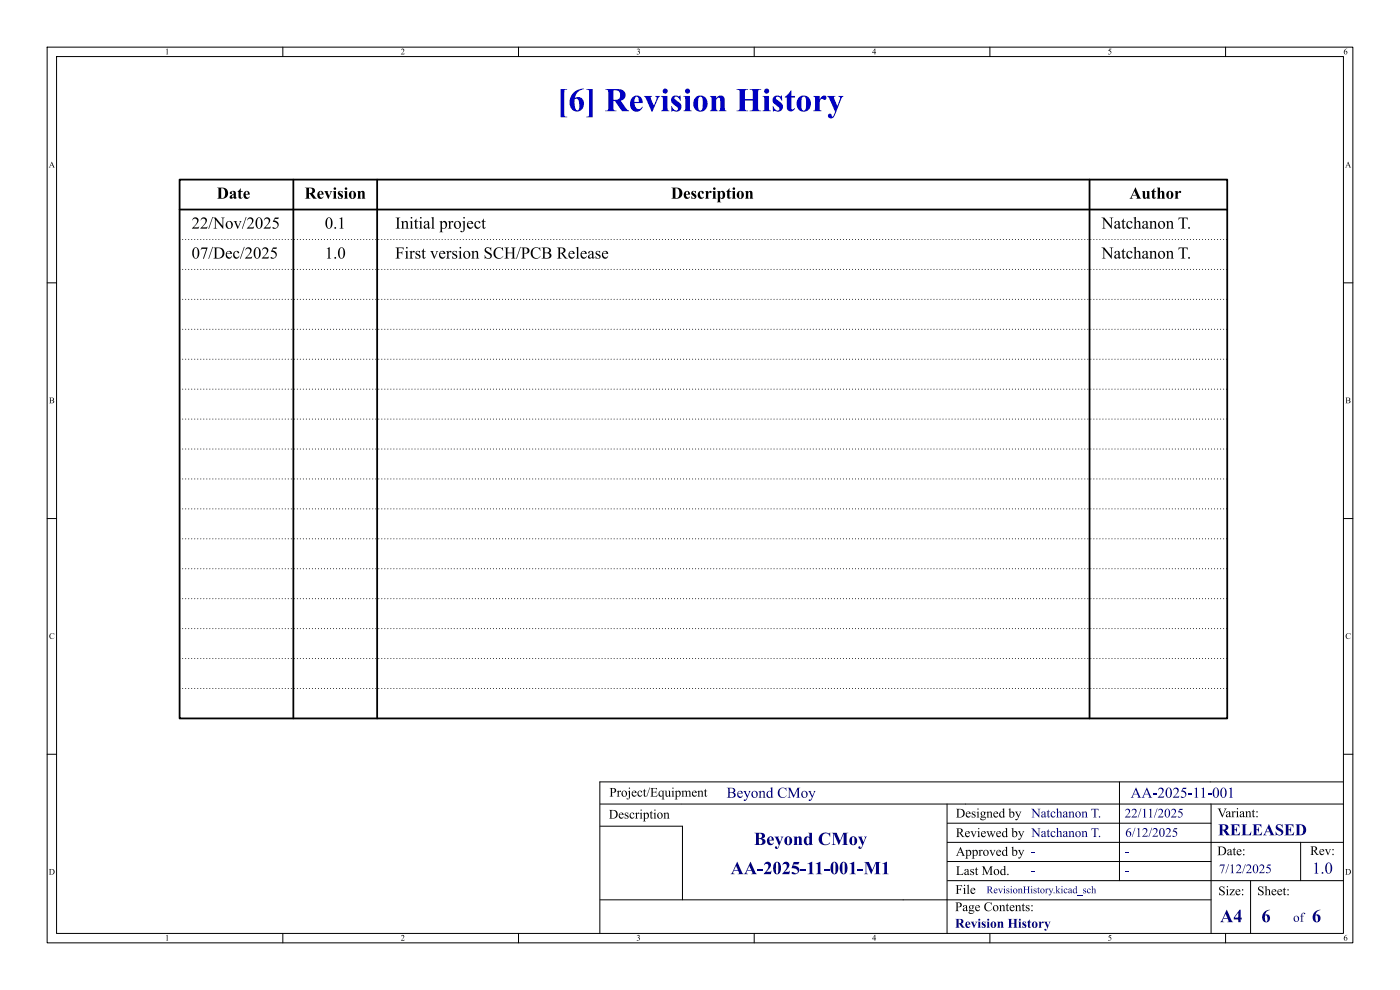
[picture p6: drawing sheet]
<svg xmlns="http://www.w3.org/2000/svg" width="297mm" height="210mm" viewBox="0 0 297 210" stroke-linecap="round" stroke-linejoin="round" font-family="sans-serif">
<g fill="none" stroke="#000" stroke-width=".21">
<path d="M10 10h277v190h-277zM12 12h273v186h-273zM60 10v2M110 10v2M160 10v2M210 10v2M260 10v2M10 60h2M285 60h2M10 110h2M285 110h2M10 160h2"/>
<path d="M127.3 165.9h157.6M127.3 170.6h17.2M127.3 175.3h17.5M144.6 170.6h112.1M201 178.7h84M201 174.6h55.9M275.9 178.7v8.1M285 160h2M60 198v2M110 198v2M127.3 190.9h129.6M160 198v2"/>
<path d="M201 182.8h55.9M210 198v2M260 198v2M265.3 186.8v11.2"/>
</g>
<g fill="#00007f">
<path d="M218.9 184.9h.7v.2h-.7z"/>
<path d="M238.8 184.8h.7v.2h-.7z"/>
</g>
<path d="M201 186.8h55.7" fill="none" stroke="#000" stroke-width=".21"/>
<path d="M238.8 180.8h.7v.2h-.7z" fill="#00007f"/>
<path d="M127.3 165.9v32.1M144.8 175.3v15.6M200.9 170.6v27.4M237.5 165.9v20.9M256.8 170.6h28.2M256.9 170.6v27.4M256.8 186.8h28.2" fill="none" stroke="#000" stroke-width=".21"/>
<g fill="none" stroke="#000" stroke-width=".21" stroke-dasharray="0 .6">
<path d="M38.1 50.8h222.2M38.1 57.2h222.2M38.1 76.2h222.2M38.1 63.5h222.2M38.1 69.9h222.2M38.1 82.6h222.2M38.1 95.3h222.2M38.1 88.9h222.2M38.1 101.6h222.2M38.1 114.3h222.2M38.1 108h222.2M38.1 127h222.2"/>
<path d="M38.1 139.7h222.2M38.1 133.4h222.2M38.1 120.7h222.2M38.1 146.1h222.2"/>
</g>
<path d="M38.1 38.1h222.2v114.3h-222.2zM62.2 38.1v114.3M80 38.1v114.3M231.1 38.1v114.3M38.1 44.5h222.2" fill="none" stroke="#000" stroke-width=".38"/>
<text font-size="7.1" fill="#0000c2" x="118.2" y="25.4">[6] RevisionHistory</text>
<g font-size="3.9" fill="#00007f">
<text x="159.9" y="180.3">BeyondCMoy</text>
<text x="155" y="186.4">AA-2025-11-001-M1</text>
<text x="258.8" y="196.6">A4</text>
<text x="267.6" y="196.6">6</text>
<text x="278.3" y="196.6">6</text>
</g>
<g font-size="3.5">
<text x="46" y="43.1">Date</text>
<text x="64.6" y="43.1">Revision</text>
<text x="142.3" y="43.1">Description</text>
<text x="239.6" y="43.1">Author</text>
<text x="40.6" y="49.4">22/Nov/2025</text>
<text x="68.9" y="49.4">0.1</text>
<text x="83.8" y="49.4">Initial project</text>
<text x="233.7" y="49.4">NatchanonT.</text>
<text x="40.6" y="55.8">07/Dec/2025</text>
<text x="68.9" y="55.8">1.0</text>
<text x="83.8" y="55.8">FirstversionSCH/PCBRelease</text>
<text x="233.7" y="55.8">NatchanonT.</text>
</g>
<g font-size="3.5" fill="#00007f">
<text x="258.4" y="178.1">RELEASED</text>
<text x="278.4" y="186.2">1.0</text>
</g>
<g font-size="3.2" fill="#00007f">
<text x="154.1" y="170.1">BeyondCMoy</text>
<text x="239.9" y="170.1">AA-2025-11-001</text>
</g>
<g font-size="2.8">
<text x="129.3" y="169.7">Project/Equipment</text>
<text x="129.1" y="174.4">Description</text>
<text x="202.8" y="178.3">Reviewedby NatchanonT.</text>
<text x="202.8" y="174.1">Designedby</text>
<text x="258.3" y="174.1">Variant:</text>
<text x="258.2" y="182.1">Date:</text>
<text x="277.9" y="182.1">Rev:</text>
<text x="202.7" y="190.3">File</text>
<text x="202.8" y="186.3">LastMod.</text>
<text x="258.5" y="190.6">Size:</text>
<text x="266.7" y="190.6">Sheet:</text>
<text x="202.6" y="194">PageContents:</text>
</g>
<g font-size="2.8" fill="#00007f">
<text x="218.8" y="174.1">NatchanonT.</text>
<text x="238.6" y="174.1">22/11/2025</text>
<text x="238.7" y="178.2">6/12/2025</text>
<text x="202.8" y="182.3">Approvedby -</text>
<text x="258.6" y="185.9">7/12/2025</text>
<text x="202.6" y="197.5">RevisionHistory</text>
<text x="274.3" y="196.2">of</text>
</g>
<text font-size="2.2" fill="#00007f" x="209.3" y="190">RevisionHistory.kicad_sch</text>
<g font-size="1.8">
<text x="35" y="12">1</text>
<text x="85" y="12">2</text>
<text x="135" y="12">3</text>
<text x="185" y="12">4</text>
<text x="235" y="12">5</text>
<text x="285" y="12">6</text>
<text x="10.3" y="36">A</text>
<text x="285.3" y="36">A</text>
<text x="10.4" y="86">B</text>
<text x="285.4" y="86">B</text>
<text x="10.4" y="136">C</text>
<text x="285.4" y="136">C</text>
<text x="10.3" y="186">D</text>
<text x="285.3" y="186">D</text>
<text x="35" y="200">1</text>
<text x="85" y="200">2</text>
<text x="135" y="200">3</text>
<text x="185" y="200">4</text>
<text x="235" y="200">5</text>
<text x="285" y="200">6</text>
</g>
</svg>
